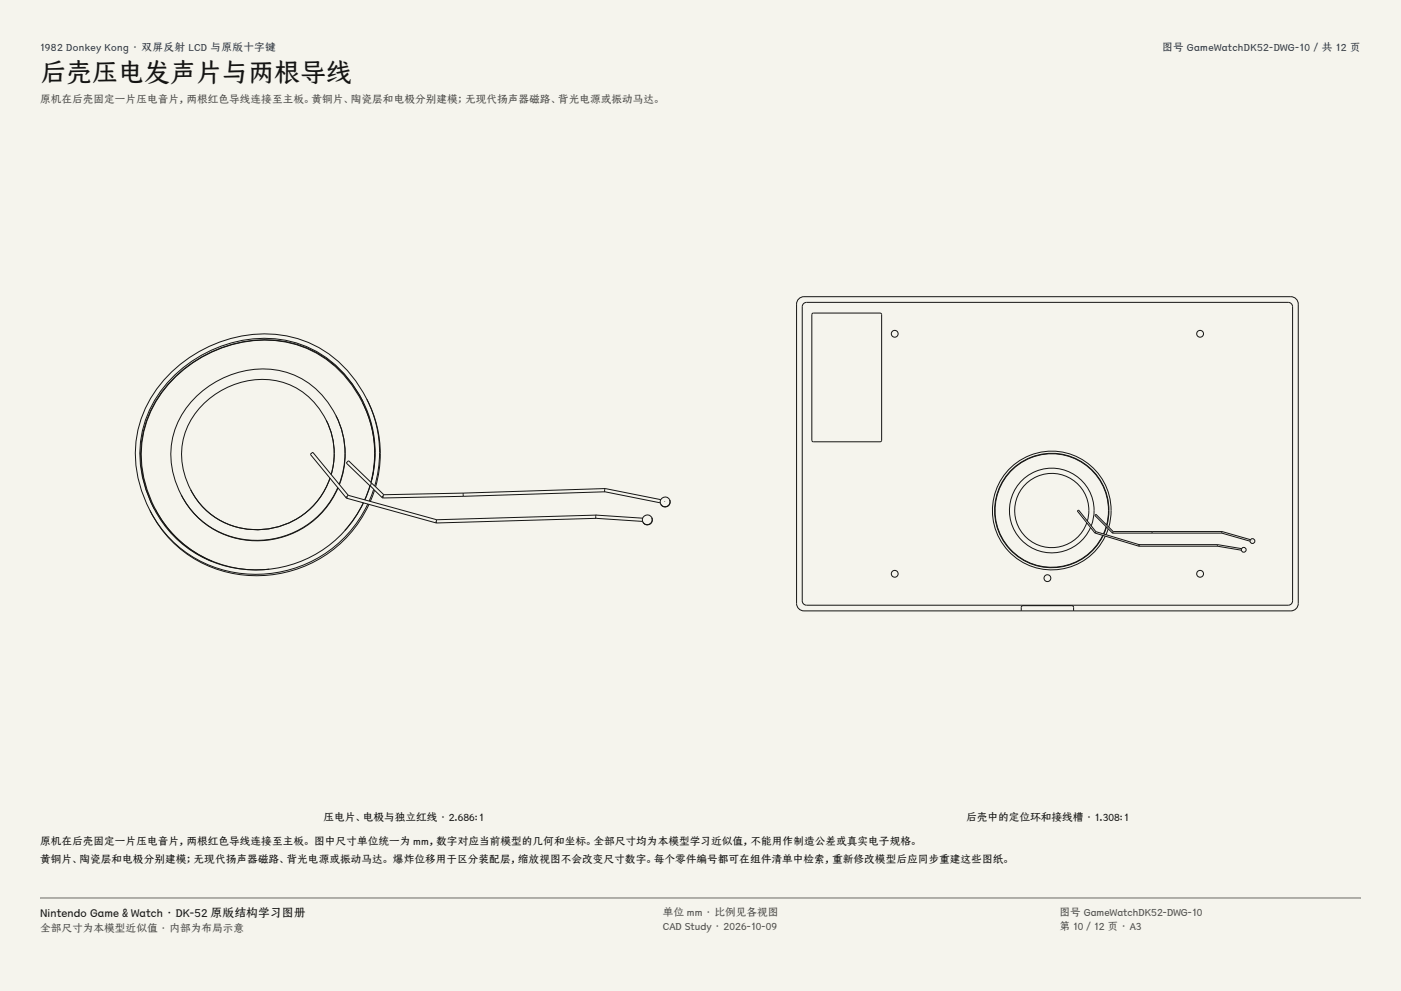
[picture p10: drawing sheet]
<svg xmlns="http://www.w3.org/2000/svg" width="420mm" height="297mm" viewBox="0 0 420 297" stroke-linecap="round" stroke-linejoin="round" font-family="sans-serif">
<g fill="#f5f4ed">
<path d="M0 0h420v297h-420z"/>
<path d="M12 12h396v275h-396z"/>
</g>
<g fill="none" stroke="#141413" stroke-width=".3">
<path d="M239.5 89.6l.9-.6 .6-.1h146a2.22 2.22 0 0 1 2.2 2.2v89.8a2.22 2.22 0 0 1-2.2 2.2h-146a2.22 2.22 0 0 1-2.2-2.2v-89.8l.1-.5zM240.8 91.2l1-.6h144.4a1.31 1.31 0 0 1 1.3 1.3v88.2a1.31 1.31 0 0 1-1.3 1.3h-144.4a1.31 1.31 0 0 1-1.3-1.3v-88.2zM243.6 93.9l20.2-.1 .4 .2 .1 37.9-.2 .4-20.3 .1-.4-.2v-37.9zM110 119.6a35.2 35.2 0 0 1 2.6 26.3M110 119.6a35.2 35.2 0 0 1 2.3 26.1M110 119.6a33.9 33.9 0 0 0-40.3-18.3 39.6 39.6 0 0 0-26.8 22.6 34.1 34.1 0 0 0 2 29M97.8 125.9a22 22 0 0 1 1.5 16.3 21.9 21.9 0 0 0-1.5-16.2M97.8 125.9a21.4 21.4 0 0 0-27.9-10.5 22.8 22.8 0 0 0-15.4 21.8l.4 3.1 .8 3.2 1.5 3.3M97.8 125.9v.1M100.7 124.5a25.2 25.2 0 0 1 1 20.6M100.7 124.5a24.4 24.4 0 0 0-31.8-12 26.7 26.7 0 0 0-17.6 21.4 25.8 25.8 0 0 0 3 14.4M100.7 124.5a25.2 25.2 0 0 1 1.1 20.7"/>
<path d="M103.9 138.8h.1M103.9 138.8l7 6.8-1.5 4.2 1.6-4.2 1 1M108.6 120.6a33.6 33.6 0 0 1 2.6 23.9l-6.7-6.4-.6 .7M108.6 120.6a32.4 32.4 0 0 0-38.4-17.5 37.9 37.9 0 0 0-25.6 21.7 32.6 32.6 0 0 0 1.9 27.7M108.6 120.6a33.6 33.6 0 0 1 2.9 23M108.9 120.5a32.6 32.6 0 0 0-38.7-17.5 38.1 38.1 0 0 0-25.8 21.7 32.9 32.9 0 0 0 1.8 27.8M46.5 152.5a34.1 34.1 0 0 0 34.2 18.1M46.5 152.5a33.6 33.6 0 0 0 17 15.7M57.2 146.8h.1M98.9 143.3a23 23 0 0 1-39.2 7.4l-2.5-3.9M101.3 146.1a26.3 26.3 0 0 1-44.2 6.5l-2.8-4.3M101.3 146.2a26.3 26.3 0 0 1-44.1 6.6l-2.9-4.5"/>
<path d="M103.8 149.2h.1M103.8 149.2l.2 .1M104 149.3l26.7 7.4M104.1 148.8l-.3 .4M104.1 148.8l-.1 .5M104.4 148.4l-.3 .4M104.4 148.4l26.5 7.4M104.4 148.4l-10.6-12.8-.4 .2-.3 .4 10.7 13M104.4 148.5h.1M108.9 150.7a35.1 35.1 0 0 1-5.5 8.3M110.3 151.1a36.9 36.9 0 0 1-59.2 10.5l-2.3-2.6-2-2.9-1.9-3.2M110.6 151.2a36.9 36.9 0 0 1-59.3 10.8 35.9 35.9 0 0 1-6.4-9.1"/>
<path d="M111.3 144.7l-.3 .9M112 146.6l-1.3 3.6M112 146.6v.1M112 146.7h.1M112 146.7l2.5 2.4M112.3 146.9l-1.3 3.4M112.3 145.7l-1.1-1.1a33.9 33.9 0 0 0-2.4-24.4 32.6 32.6 0 0 0-38.8-17.6 38.2 38.2 0 0 0-25.8 21.8 34.5 34.5 0 0 0 7.8 36.2 35.6 35.6 0 0 0 57-9.9M112.4 145.7h-.1M112.4 145.7l2.7 2.6M114.5 149.1h.1M114.5 149.1l.4 .1M114.8 148.7l-.3 .4"/>
<path d="M114.8 148.7h.1M114.8 148.7l.1 .5M115.1 148.3l-.3 .4M115.1 148.3h.1M130.7 156.7h.2M130.8 156.2l-.1 .5M130.8 156.2l.1 .5M130.9 155.8l-.1 .4M130.9 155.8h.1M138.9 147.8v.9M138.9 147.8l-23.8 .5M138.9 147.8h.1"/>
<path d="M138.9 148.7l-24 .5M138.9 148.7h.1M178.6 154.8l.1 .5M178.6 154.8h.1M178.7 154.4h.1M178.7 154.4l-.1 .4M178.7 154.4l-47.8 1.4M178.7 155.3l14 1M178.7 155.3h.1M178.7 155.3l-47.8 1.4M178.8 154.4l13.9 .9M181.4 146.5v.9"/>
<path d="M181.4 147.4l16.6 3.3M181.4 147.4h.1M181.4 147.4l-42.5 1.3M181.4 146.4h.1M181.4 146.4v.1M181.4 146.4l-42.5 1.4M181.5 146.4l-.1 .1M181.5 146.4l16.6 3.3M192.7 156.5h.1M192.8 156.5h.1M195.4 155.1a1.48 1.48 0 0 1-.7 2 1.48 1.48 0 0 1-2-.6M195.4 155.1a1.48 1.48 0 0 0-2-.6 1.48 1.48 0 0 0-.7 2"/>
<path d="M195.4 155.1v.1M195.4 155.2a1.48 1.48 0 0 1-.7 1.9 1.48 1.48 0 0 1-1.9-.6M198.1 151.1v.1M199.3 150.4h.1M200.7 149.7a1.48 1.48 0 0 1-.6 2 1.48 1.48 0 0 1-2-.6M200.7 149.7a1.48 1.48 0 0 0-2-.6 1.48 1.48 0 0 0-.6 2M200.7 149.7v.1M200.7 149.8h.1M200.7 149.8a1.48 1.48 0 0 1-.6 2 1.48 1.48 0 0 1-2-.6M326 156.1a11.1 11.1 0 0 0-13.1-14 11.1 11.1 0 0 0-5.9 18.3 11.1 11.1 0 0 0 18.8-3.7M327.1 157.6a12.7 12.7 0 0 0-13.1-17.2 12.7 12.7 0 0 0-9.4 19.4 12.7 12.7 0 0 0 21.6-.3l.7-1.4M328.2 159.7l.1 .1"/>
<path d="M328.3 159.8l13.1 3.9M328.4 159.5l-.2 .2M328.4 159.5l-.1 .3M328.5 159.3l-5.2-6.4-.3 .2 5.2 6.6M328.5 159.3l-.1 .2M328.5 159.3l13 3.9M331.6 157.9l-.8 2.1M331.7 158h.1M331.7 157.3a17 17 0 0 0-19.8-21 17 17 0 0 0-10 27.1 17 17 0 0 0 28.7-3M331.8 157.5l.6 .5M331.8 157.5a17.1 17.1 0 0 0-19.8-21.3 17.1 17.1 0 0 0-10.3 27.3 17.1 17.1 0 0 0 29-3M331.9 157.4l-3.3-3.3-.4 .4 3.5 3.5"/>
<path d="M332.2 158.5l-.6 1.7M332.2 158.5l1.3 1.2M332.2 158.5l-.5-.6-.8 2.2M332.4 158a17.8 17.8 0 0 0-20.4-22.5 17.8 17.8 0 0 0-10.8 28.3 17.8 17.8 0 0 0 30.2-3.1M332.4 158h.1M332.4 158l1.3 1.3M333.5 159.7l.1 .1M333.6 159.5l-.1 .2M333.6 159.5h.1M333.6 159.5v.3M333.6 159.8h32.7M333.7 159.3l-.1 .2"/>
<path d="M333.7 159.3h32.6M345.4 159.3v.5M366.3 159.5v.3M366.3 159.5h.1M366.3 159.8l8.4 2.4M366.3 159.8h.1M366.3 159.4v.1M366.3 159.3l8.6 2.4M366.3 159.3h.1M341.4 163.7h.1M341.5 163.5l-.1 .2M341.5 163.5v.2"/>
<path d="M341.5 163.7h23.5M341.5 163.2h.1M341.5 163.2v.3M341.5 163.2h23.5M365 163.5v.2M365 163.5h.1M365 163.7l7.1 1.2M365 163.7h.1M365 163.2v.3M365 163.2l7.2 1.2M365 163.2h.1M375.4 162.1h.1"/>
<path d="M306.2 183.1v-1.3l.5-.3h14.6l.5 .3v1.3"/>
<circle cx="268.2" cy="100" r="1.02"/>
<circle cx="359.8" cy="100" r="1.02"/>
<circle cx="268.2" cy="172" r="1.02"/>
<circle cx="314" cy="173.3" r="1.02"/>
<circle cx="359.8" cy="172" r="1.02"/>
<circle cx="372.8" cy="164.8" r=".72"/>
<circle cx="375.5" cy="162.2" r=".72"/>
</g>
<path d="M12 269.3h396zM12 269h396v.3h-396z" fill-rule="evenodd" fill="#504e49"/>
<text font-size="7.8" fill="#141413" x="12" y="24.7">后壳压电发声片与两根导线</text>
<text font-size="3.5" fill="#141413" x="12" y="274.9">Nintendo Game &amp; Watch · DK-52 原版结构学习图册</text>
<g font-size="3.2" fill="#1b365d">
<text x="12" y="15.3">1982 Donkey Kong · 双屏反射 LCD 与原版十字键</text>
<text x="348.4" y="15.3">图号 GameWatchDK52-DWG-10 / 共 12 页</text>
</g>
<g font-size="3.2" fill="#504e49">
<text x="12" y="30.9">原机在后壳固定一片压电音片，两根红色导线连接至主板。黄铜片、陶瓷层和电极分别建模；无现代扬声器磁路、背光电源或振动马达。</text>
<text x="198.7" y="274.5">单位 mm · 比例见各视图</text>
<text x="317.6" y="274.5">图号 GameWatchDK52-DWG-10</text>
<text x="12" y="279.3">全部尺寸为本模型近似值 · 内部为布局示意</text>
<text x="198.7" y="278.8">CAD Study · 2026-10-09</text>
<text x="317.6" y="278.8">第 10 / 12 页 · A3</text>
</g>
<g font-size="3.2" fill="#141413">
<text x="97" y="246">压电片、电极与独立红线 · 2.686:1</text>
<text x="289.6" y="246">后壳中的定位环和接线槽 · 1.308:1</text>
<text x="12" y="253.3">原机在后壳固定一片压电音片，两根红色导线连接至主板。 图中尺寸单位统一为 mm，数字对应当前模型的几何和坐标。全部尺寸均为本模型学习近似值，不能用作制造公差或真实电子规格。</text>
<text x="12" y="258.6">黄铜片、陶瓷层和电极分别建模；无现代扬声器磁路、背光电源或振动马达。 爆炸位移用于区分装配层，缩放视图不会改变尺寸数字。每个零件编号都可在组件清单中检索，重新修改模型后应同步重建这些图纸。</text>
</g>
</svg>
